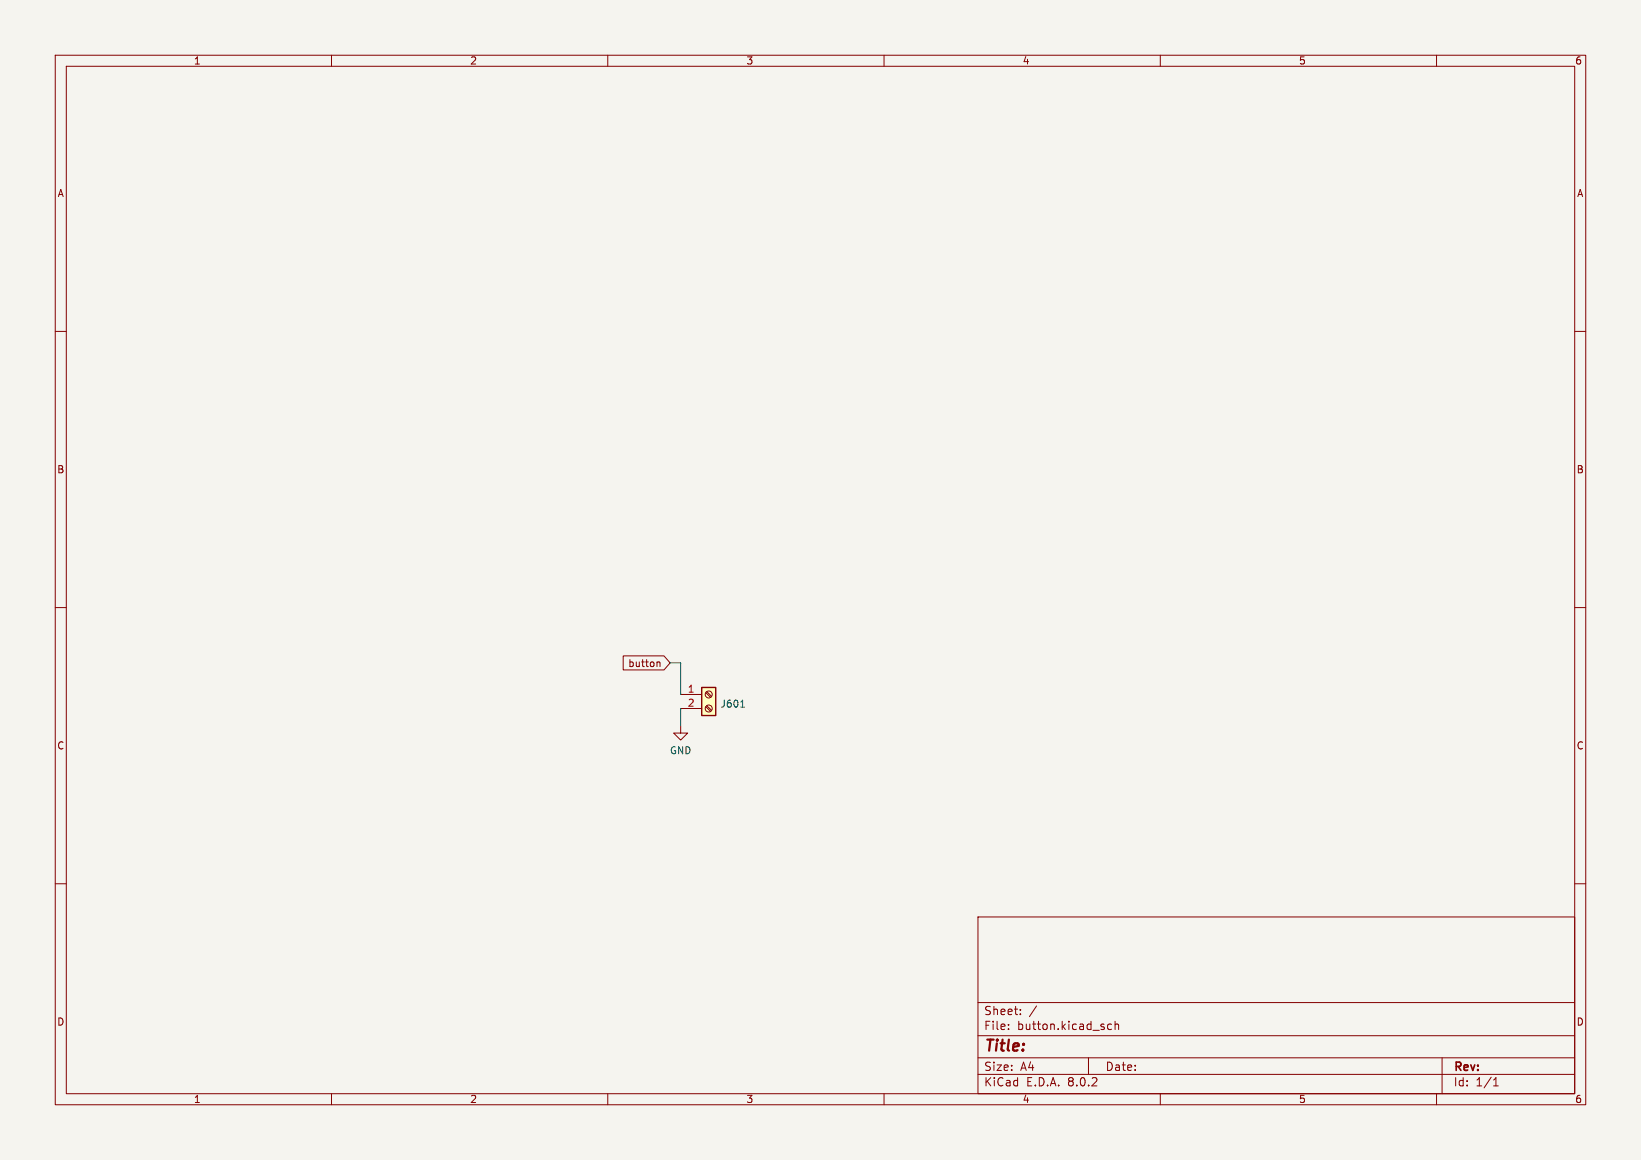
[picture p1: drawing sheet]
<svg xmlns="http://www.w3.org/2000/svg" width="297mm" height="210mm" viewBox="0 0 297 210" stroke-linecap="round" stroke-linejoin="round" font-family="sans-serif">
<path d="M0 0h297v210h-297z" fill="#f5f4ef" stroke="#f5f4ef" stroke-width=".18"/>
<g fill="none" stroke="#840000" stroke-width=".18">
<path d="M10 10h277v190h-277zM12 12h273v186h-273zM60 10v2M110 10v2M160 10v2M210 10v2M260 10v2M10 60h2M285 60h2M10 110h2M285 110h2M10 160h2"/>
<path d="M285 160h2M177 166h108v32h-108zM60 198v2M110 198v2M160 198v2M177 194.5h108M177 191.5h108M177 187.5h108M177 181.5h108M182.5 186.3v.1M182.5 185.5v.1M184.7 183.6v.1"/>
<path d="M184.7 182.8v.1M187.6 182.1l-1.3 2M197 191.5v3M201.2 185.5l-.5-.1-.2 .3v.4l.1 .2h.6M201.8 185.5l.2-.1 .4 .1 .1 .9M201.8 184.9v1.5M210 198v2M260 198v2M261 191.5v6.5M270.3 196.6h.9M270.3 195.5l.4-.4v1.5"/>
</g>
<path d="M127 124.5h2.5v5h-2.5z" fill="#ffffc2"/>
<path d="M127 124.5h2.5v5h-2.5z" fill="none" stroke="#840000" stroke-width=".25"/>
<g fill="none" stroke="#840000" stroke-width=".18">
<path d="M112.8 118.7h7.4l1.1 1.3-1.1 1.3h-7.4zM119 119.9h.4l.1 .8M123.2 131.4v1.3h1.3l-1.3 1.3-1.3-1.3h1.3M123.2 125.7h3.8M123.2 128.3h3.8M127.7 127.9l.9 .9M127.7 125.4l.9 .8M127.9 127.8l.9 .8M127.9 125.2l.9 .9"/>
<circle cx="128.3" cy="125.7" r=".63"/>
<circle cx="128.3" cy="128.3" r=".63"/>
</g>
<path d="M134 128h.8" fill="none" stroke="#006464" stroke-width=".18"/>
<path d="M121.3 120h1.9v5.7M123.2 128.3v3.1" fill="none" stroke="#009600" stroke-width=".18"/>
<text font-size="2.8" fill="#840000" x="178" y="190.9">Title:</text>
<g font-size="2.1" fill="#840000">
<text x="178" y="184">Sheet:</text>
<text x="178" y="186.7">File:</text>
<text x="184.1" y="186.7">button.kicad_sch</text>
<text x="178" y="196.9">KiCad</text>
<text x="178" y="194.1">Size:</text>
<text x="184.7" y="194.1">A4</text>
<text x="185.7" y="196.9">E.D.A.</text>
<text x="193.3" y="196.9">8.0.2</text>
<text x="200" y="194.1">Date:</text>
<text x="263" y="194.3">Rev:</text>
<text x="263" y="196.9">Id:</text>
<text x="267.1" y="196.9">1/1</text>
</g>
<g font-size="1.8" fill="#840000">
<text x="35" y="11.9">1</text>
<text x="85" y="11.9">2</text>
<text x="135" y="11.9">3</text>
<text x="185" y="11.9">4</text>
<text x="235" y="11.9">5</text>
<text x="285" y="11.9">6</text>
<text x="10.3" y="35.9">A</text>
<text x="285.3" y="35.9">A</text>
<text x="10.3" y="85.9">B</text>
<text x="285.3" y="85.9">B</text>
<text x="113.6" y="121">button</text>
<text x="10.3" y="135.9">C</text>
<text x="285.3" y="135.9">C</text>
<text x="10.3" y="185.9">D</text>
<text x="285.3" y="185.9">D</text>
<text x="35" y="199.9">1</text>
<text x="85" y="199.9">2</text>
<text x="135" y="199.9">3</text>
<text x="185" y="199.9">4</text>
<text x="235" y="199.9">5</text>
<text x="285" y="199.9">6</text>
</g>
<g font-size="1.8" fill="#a90000">
<text x="124.4" y="125.5">1</text>
<text x="124.4" y="128">2</text>
</g>
<g font-size="1.8" fill="#006464">
<text x="130.3" y="128.3">J601</text>
<text x="121.2" y="136.8">GND</text>
</g>
</svg>
